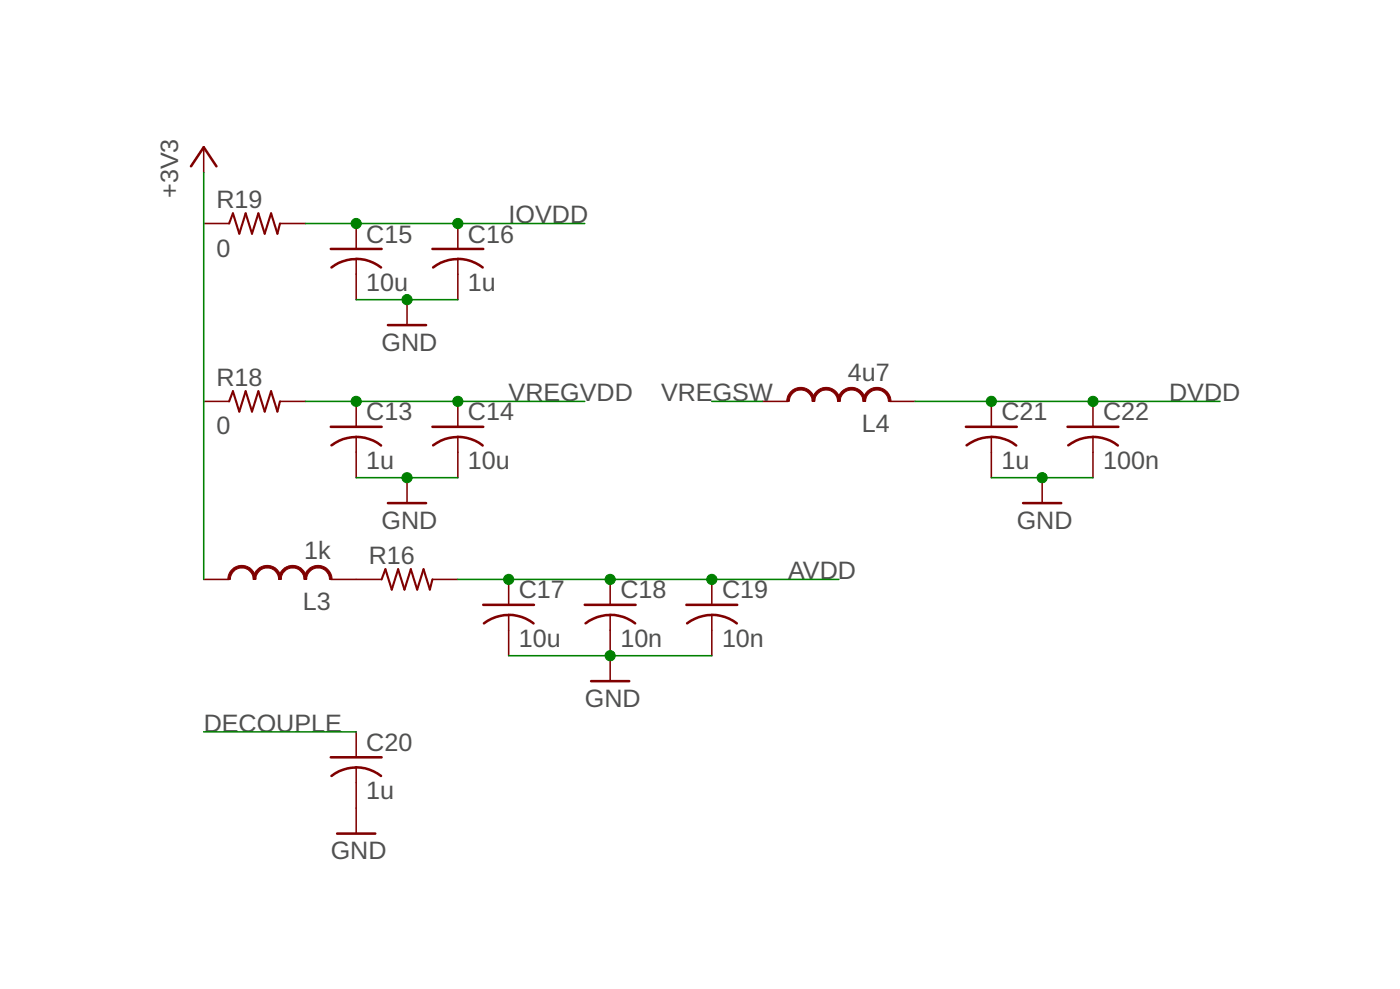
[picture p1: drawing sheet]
<svg xmlns="http://www.w3.org/2000/svg" width="210mm" height="148mm" viewBox="0 0 210 148" stroke-linecap="round" stroke-linejoin="round" font-family="sans-serif">
<g fill="none" stroke="#800000" stroke-width=".38">
<path d="M28.6 24.9l1.9-2.8 1.9 2.8M49.6 37.3h7.6M53.4 38.8a6.1 6.1 0 0 1 3.7 1.3M53.4 38.8a6 6 0 0 0-3.7 1.3M64.8 37.3h7.7M68.6 38.8a6.1 6.1 0 0 1 3.8 1.3M68.6 38.8a6 6 0 0 0-3.7 1.3M58.2 48.7h5.7M49.6 63.9h7.6M53.4 65.4a6.1 6.1 0 0 1 3.7 1.3M53.4 65.5a6 6 0 0 0-3.7 1.2M58.2 75.4h5.7"/>
<path d="M64.8 63.9h7.7M68.6 65.4a6.1 6.1 0 0 1 3.8 1.3M68.6 65.5a6 6 0 0 0-3.7 1.2M144.8 63.9h7.6M148.6 65.4a6.1 6.1 0 0 1 3.8 1.3M148.6 65.5a6.1 6.1 0 0 0-3.7 1.2M153.4 75.4h5.7M160.1 63.9h7.6M163.9 65.4a6.1 6.1 0 0 1 3.7 1.3M163.9 65.5a6 6 0 0 0-3.7 1.2M72.5 90.6h7.6M72.6 93.4a6.1 6.1 0 0 1 7.4 0"/>
<path d="M87.7 90.6h7.6M87.8 93.4a6.1 6.1 0 0 1 7.4 0M102.9 90.6h7.6M103 93.4a6.1 6.1 0 0 1 7.5 0M49.6 113.5h7.6M49.7 116.2a6 6 0 0 1 7.4 0M88.6 102h5.7M50.5 124.9h5.8"/>
</g>
<g fill="none" stroke="#800000" stroke-width=".23">
<path d="M30.5 22.1v3.8M30.5 33.5h3.9M42 33.5h3.8M53.4 33.5v3.8M53.4 38.8v6.1M68.6 33.5v3.8M68.6 38.8v6.1M61 44.9v3.8M30.5 60.1h3.9M42 60.1h3.8M53.4 60.1v3.8M53.4 65.5v6.1"/>
<path d="M61 71.6v3.8M68.6 60.1v3.8M68.6 65.5v6.1M114.3 60.1h3.9M133.4 60.1h3.8M148.6 60.1v3.8M148.6 65.5v6.1M156.3 71.6v3.8M163.9 60.1v3.8M163.9 65.5v6.1M30.5 86.8h3.9M49.6 86.8h7.6"/>
<path d="M64.8 86.8h3.8M76.3 86.8v3.8M76.3 92.1v6.1M91.5 86.8v3.8M91.5 92.1v9.9M106.7 86.8v3.8M106.7 92.1v6.1M53.4 109.6v3.9M53.4 115v9.9"/>
</g>
<g fill="#800000" stroke="#800000" stroke-width=".15">
<path d="M34.8 85.3a2.02 2.02 0 0 1 1.5-.6v.4a1.73 1.73 0 0 0-1.8 1.7h-.3v-.2a2.06 2.06 0 0 1 .6-1.3z" fill-rule="evenodd"/>
<path d="M36.3 84.7a2.1 2.1 0 0 1 2.1 2.1h-.4a1.73 1.73 0 0 0-1.7-1.7z" fill-rule="evenodd"/>
<path d="M38.6 85.3a2.02 2.02 0 0 1 1.5-.6v.4a1.73 1.73 0 0 0-1.7 1.7h-.4v-.2a2.06 2.06 0 0 1 .6-1.3z" fill-rule="evenodd"/>
<path d="M40.1 84.7a2.1 2.1 0 0 1 2.1 2.1h-.4a1.73 1.73 0 0 0-1.7-1.7z" fill-rule="evenodd"/>
<path d="M42.4 85.3a2.02 2.02 0 0 1 1.5-.6v.4a1.73 1.73 0 0 0-1.7 1.7h-.4v-.2a2.06 2.06 0 0 1 .6-1.3z" fill-rule="evenodd"/>
<path d="M43.9 84.7a2.1 2.1 0 0 1 2.1 2.1h-.4a1.73 1.73 0 0 0-1.7-1.7z" fill-rule="evenodd"/>
<path d="M46.2 85.3a2.02 2.02 0 0 1 1.5-.6v.4a1.73 1.73 0 0 0-1.7 1.7h-.4v-.2a2.06 2.06 0 0 1 .6-1.3z" fill-rule="evenodd"/>
<path d="M47.7 84.7a2.1 2.1 0 0 1 2.1 2.1h-.4a1.73 1.73 0 0 0-1.7-1.7z" fill-rule="evenodd"/>
<path d="M118.6 58.7a2.02 2.02 0 0 1 1.5-.7v.4a1.73 1.73 0 0 0-1.8 1.7h-.3v-.1a2.05 2.05 0 0 1 .6-1.3z" fill-rule="evenodd"/>
<path d="M120.1 58a2.1 2.1 0 0 1 2.1 2.1h-.4a1.73 1.73 0 0 0-1.7-1.7z" fill-rule="evenodd"/>
<path d="M122.4 58.7a2.02 2.02 0 0 1 1.5-.7v.4a1.73 1.73 0 0 0-1.7 1.7h-.4v-.1a2.05 2.05 0 0 1 .6-1.3z" fill-rule="evenodd"/>
<path d="M123.9 58a2.1 2.1 0 0 1 2.1 2.1h-.4a1.73 1.73 0 0 0-1.7-1.7z" fill-rule="evenodd"/>
<path d="M126.2 58.7a2.02 2.02 0 0 1 1.5-.7v.4a1.73 1.73 0 0 0-1.7 1.7h-.4v-.1a2.05 2.05 0 0 1 .6-1.3z" fill-rule="evenodd"/>
<path d="M127.7 58a2.1 2.1 0 0 1 2.1 2.1h-.4a1.73 1.73 0 0 0-1.7-1.7z" fill-rule="evenodd"/>
<path d="M130 58.7a2.02 2.02 0 0 1 1.5-.7v.4a1.73 1.73 0 0 0-1.7 1.7h-.4v-.1a2.05 2.05 0 0 1 .6-1.3z" fill-rule="evenodd"/>
<path d="M131.5 58a2.1 2.1 0 0 1 2.1 2.1h-.4a1.73 1.73 0 0 0-1.7-1.7z" fill-rule="evenodd"/>
</g>
<path d="M34.4 33.5l.5-1.5 1 3 .9-3 1 3 .9-3 1 3 .9-3 1 3 .4-1.5M34.4 60.1l.5-1.5 1 3.1 .9-3.1 1 3.1 .9-3.1 1 3.1 .9-3.1 1 3.1 .4-1.6M57.2 86.8l.6-1.5 .9 3 1-3 .9 3 1-3 .9 3 1-3 1 3 .3-1.5" fill="none" stroke="#800000" stroke-width=".32"/>
<path d="M30.5 25.9v60.9M45.8 33.5h41.9M53.4 44.9h15.2M45.8 60.1h41.9M53.4 71.6h15.2M106.7 60.1h7.6M137.2 60.1h45.7M148.6 71.6h15.3M68.6 86.8h57.2M76.3 98.2h30.4M30.5 109.6h22.9" fill="none" stroke="#008000" stroke-width=".23"/>
<g fill="#008000" stroke="#008000" stroke-width=".15">
<circle cx="91.5" cy="98.2" r=".76"/>
<circle cx="61" cy="71.6" r=".76"/>
<circle cx="61" cy="44.9" r=".76"/>
<circle cx="156.3" cy="71.6" r=".76"/>
<circle cx="148.6" cy="60.1" r=".76"/>
<circle cx="163.9" cy="60.1" r=".76"/>
<circle cx="91.5" cy="86.8" r=".76"/>
<circle cx="106.7" cy="86.8" r=".76"/>
<circle cx="76.3" cy="86.8" r=".76"/>
<circle cx="68.6" cy="60.1" r=".76"/>
<circle cx="53.4" cy="60.1" r=".76"/>
<circle cx="68.6" cy="33.5" r=".76"/>
<circle cx="53.4" cy="33.5" r=".76"/>
</g>
<g font-size="3.8" fill="#505050">
<text x="26.7" y="29.7" transform="rotate(-90 26.7 29.7)">+3V3</text>
<text x="32.4" y="31.2">R19</text>
<text x="76.3" y="33.5">IOVDD</text>
<text x="32.4" y="38.4">0</text>
<text x="54.9" y="36.3">C15</text>
<text x="70.2" y="36.3">C16</text>
<text x="54.9" y="43.6">10u</text>
<text x="70.2" y="43.6">1u</text>
<text x="57.2" y="52.5">GND</text>
<text x="32.4" y="57.9">R18</text>
<text x="127.1" y="57.1">4u7</text>
<text x="32.4" y="65.1">0</text>
<text x="54.9" y="63">C13</text>
<text x="70.2" y="63">C14</text>
<text x="76.3" y="60.1">VREGVDD</text>
<text x="99.1" y="60.1">VREGSW</text>
<text x="129.2" y="64.7">L4</text>
<text x="150.2" y="63">C21</text>
<text x="165.4" y="63">C22</text>
<text x="175.3" y="60.1">DVDD</text>
<text x="54.9" y="70.2">1u</text>
<text x="70.2" y="70.2">10u</text>
<text x="150.2" y="70.2">1u</text>
<text x="165.4" y="70.2">100n</text>
<text x="45.6" y="83.8">1k</text>
<text x="57.2" y="79.2">GND</text>
<text x="152.4" y="79.2">GND</text>
<text x="55.3" y="84.6">R16</text>
<text x="77.8" y="89.7">C17</text>
<text x="93" y="89.7">C18</text>
<text x="108.3" y="89.7">C19</text>
<text x="118.2" y="86.8">AVDD</text>
<text x="45.4" y="91.4">L3</text>
<text x="77.8" y="96.9">10u</text>
<text x="93" y="96.9">10n</text>
<text x="108.3" y="96.9">10n</text>
<text x="87.7" y="105.8">GND</text>
<text x="30.5" y="109.7">DECOUPLE</text>
<text x="54.9" y="112.5">C20</text>
<text x="54.9" y="119.7">1u</text>
<text x="49.6" y="128.7">GND</text>
</g>
</svg>
